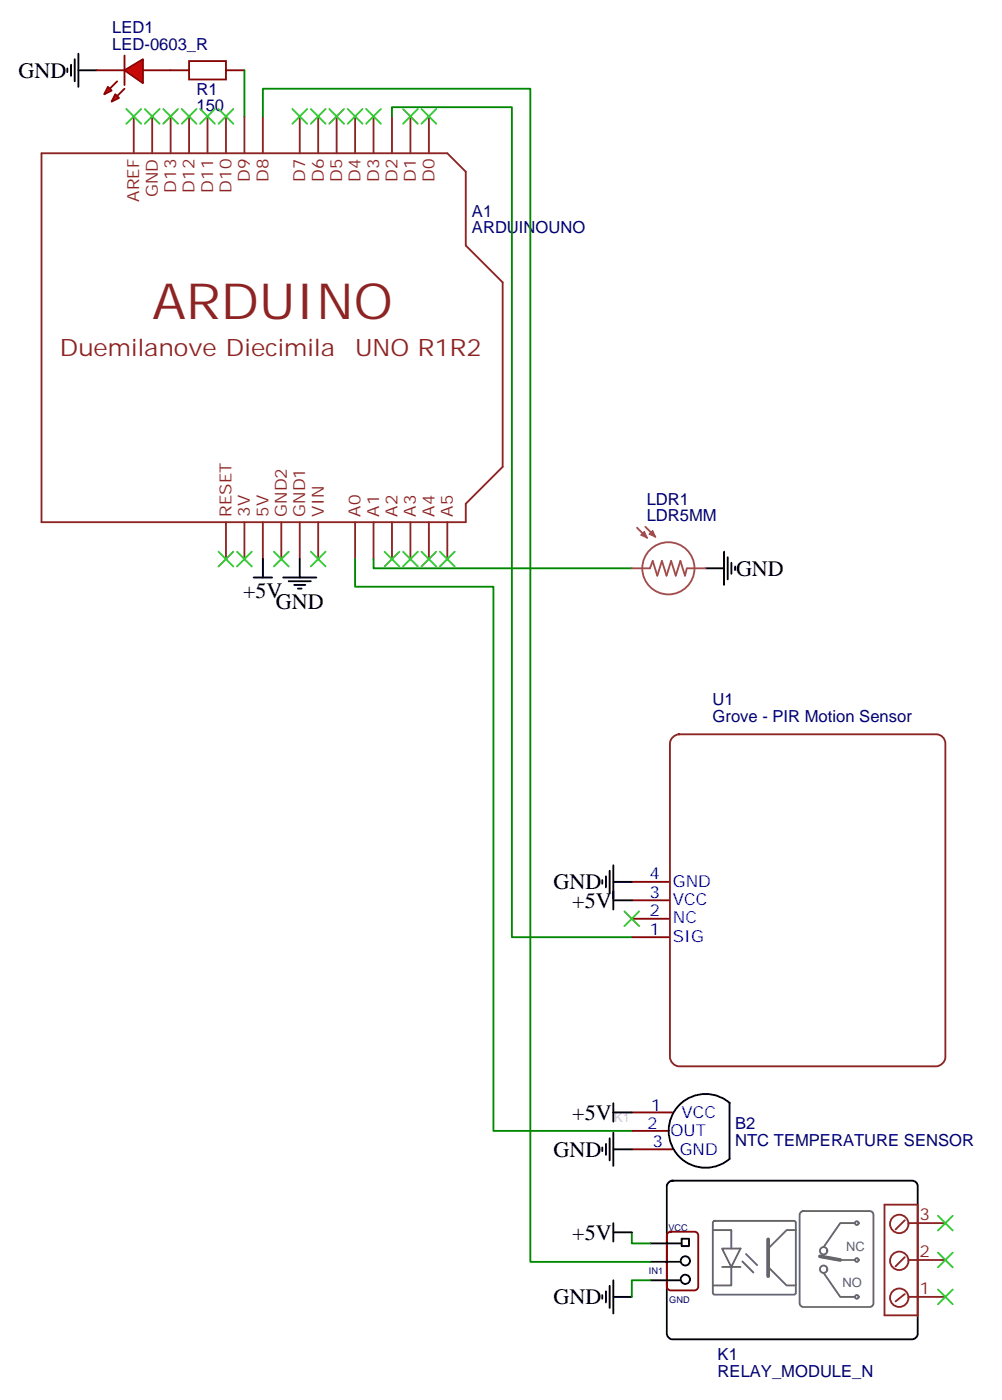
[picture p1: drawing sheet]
<svg xmlns="http://www.w3.org/2000/svg" width="192mm" height="268mm" viewBox="0 0 192 268" stroke-linecap="round" stroke-linejoin="round" font-family="sans-serif">
<g fill="none" stroke="#000" stroke-width=".35">
<path d="M12.9 13.1v.7M13.6 12.4v2.1M14.3 11.3v4.3M15 13.4h3.5M15 10.3v6.3M48.5 110.5h3.5M50.3 106.9v3.6M54.2 110.5h6.3M55.2 111.2h4.2M56.3 111.9h2.1M57 112.6h.7M57.3 106.9v3.6"/>
<path d="M134.9 108.7h3.6M138.5 105.5v6.4M139.2 106.6v4.2M139.9 107.6v2.1M140.6 108.3v.7M115.2 168.3v.7M115.9 167.6v2.1M116.6 166.5v4.3M117.3 165.5v8.5M117.3 172.2h3.5M117.3 168.7h3.5M115.2 219.5v.7"/>
<path d="M115.9 218.8v2.1M116.6 217.7v4.2M117.3 212.8h3.5M117.3 211v3.5M117.3 216.6v6.4M117.3 219.8h3.5M130 211.3a7.1 7.1 0 0 1 9.9 0l-5 5 5 5a7.1 7.1 0 0 1-10 0 7.1 7.1 0 0 1 .1-10zM139.5 211v10.6M117.3 233.9v3.6M117.3 235.7h3.5M124.4 237.8h6M127.8 226.2l.8-.4h45.8a1.06 1.06 0 0 1 1.1 1.1v28.2a1.13 1.13 0 0 1-1.1 1.1h-45.8a1.13 1.13 0 0 1-1.1-1.1v-28.2z"/>
<path d="M130.4 236.9h1.4v1.4h-1.4zM115.2 247.7v.7M115.9 247v2.1M116.6 245.9v4.3M117.3 244.9v6.3M117.3 248h3.5M124.4 241.3h5.6M124.4 244.9h5.6"/>
<circle cx="131.1" cy="241.2" r=".88"/>
<circle cx="131.1" cy="244.7" r=".88"/>
</g>
<g fill="none" stroke="#8c2424" stroke-width=".35">
<path d="M7.9 29.3h77.6l3.6 3.5v14.2l7 7v35.3l-7 7v3.6h-81.2zM25.6 22.3v7M29.1 22.3v7M32.6 22.3v7M36.2 22.3v7M39.7 22.3v7M43.2 22.3v7M46.7 22.3v7M50.3 22.3v7M57.3 22.3v7M60.9 22.3v7M64.4 22.3v7"/>
<path d="M67.9 22.3v7M71.4 22.3v7M75 22.3v7M78.5 22.3v7M82 22.3v7M43.2 99.9v7M46.7 99.9v7M50.3 99.9v7M53.8 99.9v7M57.3 99.9v7M60.9 99.9v7M67.9 99.9v7"/>
<path d="M71.4 99.9v7M75 99.9v7M78.5 99.9v7M82 99.9v7M85.5 99.9v7M128.7 141l.8-.5 .4-.1h49.1a1.76 1.76 0 0 1 1.8 1.8v60a1.89 1.89 0 0 1-1.8 1.7h-49.1a1.89 1.89 0 0 1-1.8-1.7v-60l.1-.5zM173 233.4l-1.7 1.7M173.7 233.9h7.1M175.5 230.4h-6.3v21.2h6.3M175.5 230.6v21.1M173 240.4l-1.7 1.8M173 247.5l-1.7 1.4"/>
<path d="M173.7 241h7.1M173.7 248h7.1"/>
<circle cx="172" cy="234.1" r="1.76"/>
<circle cx="172" cy="248.2" r="1.76"/>
<circle cx="172" cy="241.1" r="1.76"/>
</g>
<path d="M32.6 13.4h3.6M43.2 13.4h3.5M120.8 179.2h7.1M120.8 175.7h7.1M120.8 172.2h7.1M120.8 168.7h7.1M120.8 212.8h7.8M120.8 216.3h7.1M120.8 219.8h7.8M127.8 235.8l.4-.2h4.6a.71 .71 0 0 1 .7 .7v9.8a.76 .76 0 0 1-.7 .7h-4.6a.76 .76 0 0 1-.7-.7v-9.8z" fill="none" stroke="#870000" stroke-width=".35"/>
<g fill="none" stroke="#666" stroke-width=".35">
<path d="M136.3 235.3h3.6v3.5M136.4 233.7l.3-.2h15.3l.2 .4-.1 13.5-.3 .2h-15.3l-.2-.3zM138.1 238.8h3.5l-1.7 3.5zM142.7 239.9l2.1 2.1M152.2 235.3h-1.8l-3.5 3.5v3.5l3.5 3.5h1.8M153.2 231.8l.4-.2h12.7a.71 .71 0 0 1 .7 .7v17a.76 .76 0 0 1-.7 .7h-12.7a.76 .76 0 0 1-.7-.7v-17zM163.5 233.9h-2.8l-3.2 4.6M138.1 242.3h3.5M139.9 242.3v3.5h-3.6M142 241.3l2.1 2.1M157.5 243.5l3.2 4.5h2.8M160.7 241h2.8"/>
<circle cx="157.5" cy="239.2" r=".71"/>
<circle cx="163.9" cy="233.9" r=".35"/>
<circle cx="157.5" cy="242.7" r=".71"/>
<circle cx="163.9" cy="248" r=".35"/>
<circle cx="163.9" cy="241" r=".35"/>
</g>
<path d="M146.9 237v7.1M156.8 240.3l3.9 .7" fill="none" stroke="#666" stroke-width=".71"/>
<path d="M140.2 211l-5.3 5.3 5.3 5.3" fill="none" stroke="#fff" stroke-width=".71"/>
<path d="M46.7 13.4v8.9M50.3 22.3v-5.3h51.1v224.3h23M75 22.3v-1.8h22.9v158.7h22.9M67.9 106.9v5.3h26.5v104.1h26.4M71.4 106.9v1.8h49.4M120.8 235.7v2.1h3.6M124.4 244.9h-3.6v3.1" fill="none" stroke="#008700" stroke-width=".35"/>
<g fill="none" stroke="#3c3" stroke-width=".35">
<path d="M24.2 20.8l2.8 2.9M27 20.8l-2.8 2.9M27.7 20.8l2.8 2.9M30.5 20.8l-2.8 2.9M31.2 20.8l2.8 2.9M34 20.8l-2.8 2.9M34.7 20.8l2.9 2.9M37.6 20.8l-2.9 2.9M38.3 20.8l2.8 2.9M41.1 20.8l-2.8 2.9M41.8 20.8l2.8 2.9M44.6 20.8l-2.8 2.9"/>
<path d="M55.9 20.8l2.8 2.9M58.7 20.8l-2.8 2.9M59.4 20.8l2.9 2.9M62.3 20.8l-2.9 2.9M63 20.8l2.8 2.9M65.8 20.8l-2.8 2.9M66.5 20.8l2.8 2.9M69.3 20.8l-2.8 2.9M70 20.8l2.8 2.9M72.8 20.8l-2.8 2.9M77.1 20.8l2.8 2.9M79.9 20.8l-2.8 2.9"/>
<path d="M80.6 20.8l2.8 2.9M83.4 20.8l-2.8 2.9M41.8 105.5l2.8 2.8M44.6 105.5l-2.8 2.8M45.3 105.5l2.9 2.8M48.2 105.5l-2.9 2.8M52.4 105.5l2.8 2.8M55.2 105.5l-2.8 2.8M59.4 105.5l2.9 2.8M62.3 105.5l-2.9 2.8M73.6 105.5l2.8 2.8M76.4 105.5l-2.8 2.8"/>
<path d="M77.1 105.5l2.8 2.8M79.9 105.5l-2.8 2.8M80.6 105.5l2.8 2.8M83.4 105.5l-2.8 2.8M84.1 105.5l2.9 2.8M87 105.5l-2.9 2.8M119.4 174.3l2.8 2.8M122.2 174.3l-2.8 2.8M179.4 239.6l2.8 2.8M179.4 232.5l2.8 2.8M182.2 239.6l-2.8 2.8M182.2 232.5l-2.8 2.8"/>
<path d="M179.4 246.6l2.8 2.8M182.2 246.6l-2.8 2.8"/>
</g>
<path d="M36.2 11.7h7v3.5h-7z" fill="none" stroke="#a10000" stroke-width=".35"/>
<g fill="#f00" stroke="#870000" stroke-width=".35">
<path d="M23.8 13.4l3.5-2.1v4.6z"/>
<path d="M23.8 10.6v5.7z"/>
</g>
<g fill="#870000" stroke="#870000" stroke-width=".35">
<path d="M23.8 17l-1.4 1.4z"/>
<path d="M21 17l1.4-1.4z"/>
</g>
<g fill="#f00" stroke="#870000" stroke-width=".35">
<path d="M22 18l.8 .7-1.5 .7z"/>
<path d="M20.6 16.6l.7 .7-1.4 .7z"/>
</g>
<path d="M18.5 13.4h5.3M27.3 13.4h5.3" fill="none" stroke="#870000" stroke-width=".35"/>
<g fill="none" stroke="#a64a4a" stroke-width=".35">
<path d="M120.8 108.7h3.5l.5-1.4 .9 2.8 .9-2.8 .9 2.8 .9-2.8 .8 2.8 .9-2.8 .9 2.8 .4-1.4M121.8 100.9l2 2M123.4 100.8l2 1.9M131.5 108.7h3.4"/>
<circle cx="127.8" cy="108.7" r="5"/>
</g>
<g fill="#a64a4a" stroke="#a64a4a" stroke-width=".21">
<path d="M122.5 102.3l.7-.7 .6 1.3z"/>
<path d="M124.1 102.2l.7-.7 .6 1.2z"/>
</g>
<text font-size="9.5" fill="#8d2323" x="29.1" y="61.1">ARDUINO</text>
<g font-size="4.6" fill="#8d2323">
<text x="11.5" y="68.1">Duemilanove Diecimila</text>
<text x="67.9" y="68.1">UNO R1R2</text>
</g>
<g font-size="4.2">
<text x="3.5" y="14.9">GND</text>
<text x="140.8" y="110.1">GND</text>
<text x="46.5" y="114.4">+5V</text>
<text x="52.7" y="116.5">GND</text>
<text x="105.8" y="170.1">GND</text>
<text x="109.4" y="173.6">+5V</text>
<text x="109.4" y="214.2">+5V</text>
<text x="105.8" y="221.2">GND</text>
<text x="109.4" y="237.1">+5V</text>
<text x="105.8" y="249.4">GND</text>
</g>
<g font-size="3.2" fill="#000080">
<text x="21.5" y="9.6">LED-0603_R</text>
<text x="21.5" y="6.3">LED1</text>
<text x="37.6" y="21.3">150</text>
<text x="37.6" y="18.1">R1</text>
<text x="90.3" y="41.4">A1</text>
<text x="90.3" y="44.6">ARDUINOUNO</text>
<text x="123.7" y="99.7">LDR5MM</text>
<text x="123.7" y="96.6">LDR1</text>
<text x="136.3" y="134.8">U1</text>
<text x="136.3" y="138.1">Grove - PIR Motion Sensor</text>
<text x="140.6" y="219.2">NTC TEMPERATURE SENSOR</text>
<text x="140.6" y="216">B2</text>
<text x="137.2" y="263.3">RELAY_MODULE_N</text>
<text x="137.2" y="260.1">K1</text>
</g>
<g font-size="3.2" fill="#8d2323">
<text x="47.8" y="34.8" transform="rotate(-90 47.8 34.8)">D9</text>
<text x="51.3" y="34.8" transform="rotate(-90 51.3 34.8)">D8</text>
<text x="58.4" y="34.8" transform="rotate(-90 58.4 34.8)">D7</text>
<text x="61.9" y="34.8" transform="rotate(-90 61.9 34.8)">D6</text>
<text x="65.4" y="34.8" transform="rotate(-90 65.4 34.8)">D5</text>
<text x="69" y="34.8" transform="rotate(-90 69 34.8)">D4</text>
<text x="72.5" y="34.8" transform="rotate(-90 72.5 34.8)">D3</text>
<text x="76" y="34.8" transform="rotate(-90 76 34.8)">D2</text>
<text x="79.6" y="34.8" transform="rotate(-90 79.6 34.8)">D1</text>
<text x="83.1" y="34.8" transform="rotate(-90 83.1 34.8)">D0</text>
<text x="26.6" y="38.6" transform="rotate(-90 26.6 38.6)">AREF</text>
<text x="30.2" y="37.7" transform="rotate(-90 30.2 37.7)">GND</text>
<text x="33.7" y="36.9" transform="rotate(-90 33.7 36.9)">D13</text>
<text x="37.2" y="36.9" transform="rotate(-90 37.2 36.9)">D12</text>
<text x="40.7" y="36.9" transform="rotate(-90 40.7 36.9)">D11</text>
<text x="44.3" y="36.9" transform="rotate(-90 44.3 36.9)">D10</text>
<text x="44.3" y="98.8" transform="rotate(-90 44.3 98.8)">RESET</text>
<text x="47.8" y="98.8" transform="rotate(-90 47.8 98.8)">3V</text>
<text x="51.3" y="98.8" transform="rotate(-90 51.3 98.8)">5V</text>
<text x="54.9" y="98.8" transform="rotate(-90 54.9 98.8)">GND2</text>
<text x="58.4" y="98.8" transform="rotate(-90 58.4 98.8)">GND1</text>
<text x="61.9" y="98.8" transform="rotate(-90 61.9 98.8)">VIN</text>
<text x="69" y="98.8" transform="rotate(-90 69 98.8)">A0</text>
<text x="72.5" y="98.8" transform="rotate(-90 72.5 98.8)">A1</text>
<text x="76" y="98.8" transform="rotate(-90 76 98.8)">A2</text>
<text x="79.6" y="98.8" transform="rotate(-90 79.6 98.8)">A3</text>
<text x="83.1" y="98.8" transform="rotate(-90 83.1 98.8)">A4</text>
<text x="86.6" y="98.8" transform="rotate(-90 86.6 98.8)">A5</text>
<text x="175.9" y="233.4">3</text>
<text x="175.9" y="240.5">2</text>
<text x="175.9" y="247.5">1</text>
</g>
<g font-size="3.2" fill="#00f">
<text x="124.2" y="171.7">3</text>
<text x="124.2" y="168.1">4</text>
<text x="128.7" y="173.1">VCC</text>
<text x="128.7" y="169.6">GND</text>
<text x="124.2" y="178.7">1</text>
<text x="124.2" y="175.2">2</text>
<text x="128.7" y="176.6">NC</text>
<text x="128.7" y="180.1">SIG</text>
<text x="123.8" y="215.9">2</text>
<text x="124.5" y="212.4">1</text>
<text x="130.4" y="213.8">VCC</text>
<text x="124.8" y="219.5">3</text>
<text x="128.2" y="217.3">OUT</text>
<text x="130" y="220.9">GND</text>
</g>
<text font-size="2.5" fill="#ccc" x="117.5" y="214.6">K1</text>
<g font-size="2.5" fill="#666">
<text x="161.8" y="239.2">NC</text>
<text x="161.1" y="246.2">NO</text>
</g>
<g font-size="1.8" fill="#000080">
<text x="127.8" y="235.5">VCC</text>
<text x="124.1" y="243.6">IN1</text>
<text x="128" y="249.2">GND</text>
</g>
</svg>
